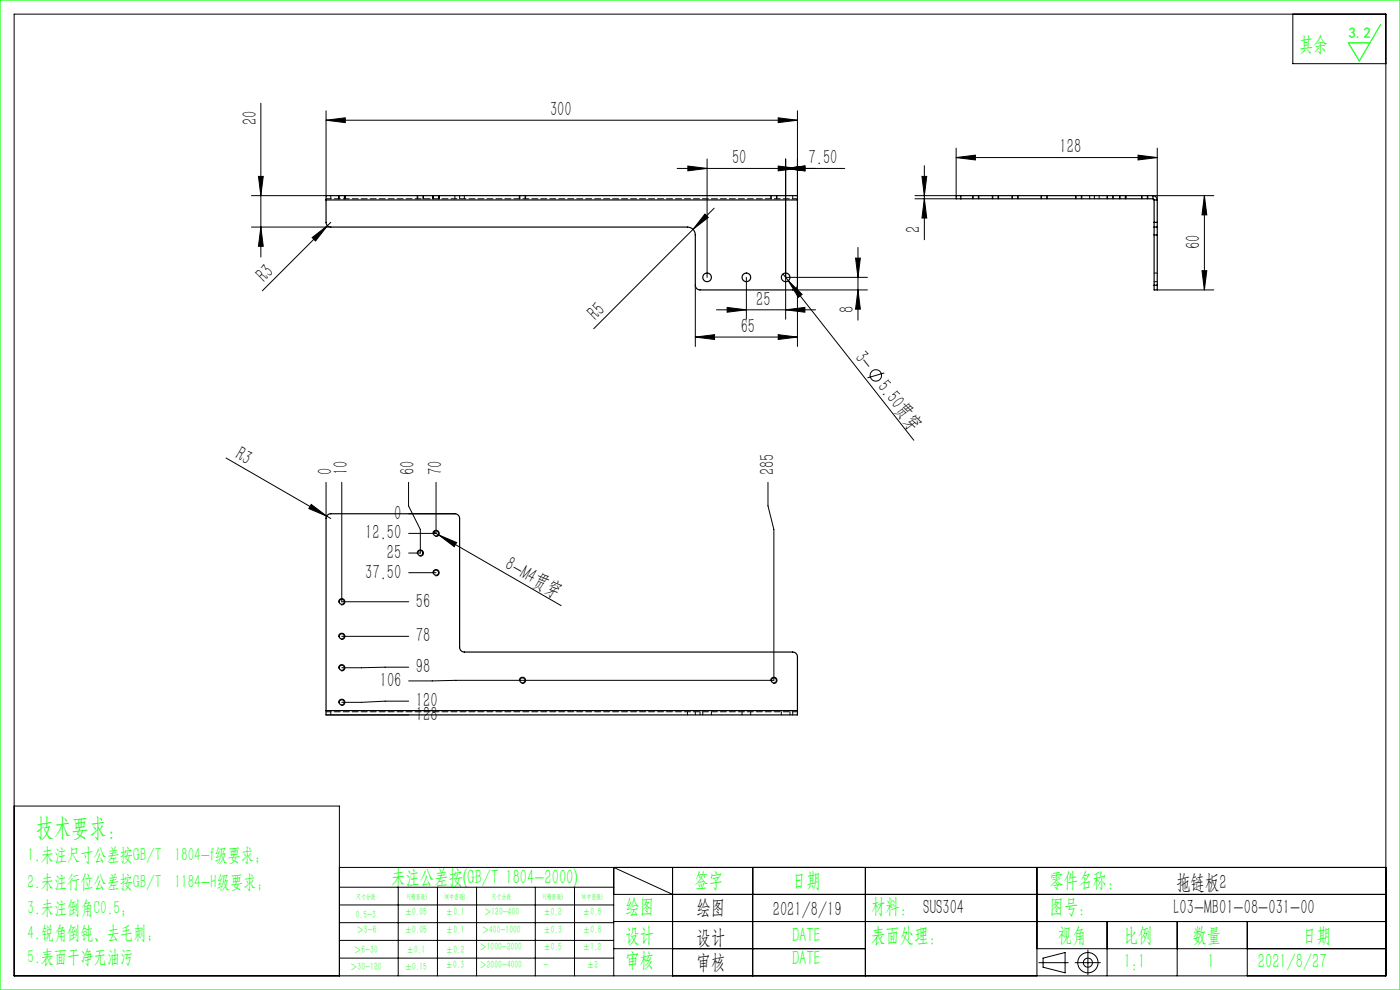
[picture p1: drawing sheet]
<svg xmlns="http://www.w3.org/2000/svg" width="297mm" height="210mm" viewBox="0 0 297 210" stroke-linecap="round" stroke-linejoin="round" font-family="sans-serif">
<g fill="none" stroke="#000" stroke-width=".21">
<path d="M3 3h291v204h-291zM274.3 3v10.5h19.7M54.8 37.4h1l-.5 4.1zM55.3 21.9v32.6M69.2 25.5l4.1-.5v1zM69.2 23.5v18h-15.9M69.2 25.5h100M143.7 35.7h35.5M145.9 35.2l4.1 .5-4.1 .5zM150 33.7v25.1M165.1 25l4.1 .5-4.1 .5zM165.1 35.2l4.1 .5-4.1 .5z"/>
<path d="M166.7 35.7l4.1-.5v1zM166.7 33.7v34M169.2 23.5v18M195.6 37.4h1l-.5 4.1zM196.1 35.2v15.7M202.8 33.4l4.1-.5v1zM202.8 31.4v10.1h-8.7M202.8 33.4h42.7M241.4 32.9l4.1 .5-4.1 .5zM245.5 31.4v11M53.3 48.2h16.9M55.3 48.2l.5 4h-1z"/>
<path d="M66.2 50.4l3.3-2.5-2.6 3.2zM70.2 47.2l-14.5 14.5M71.8 41.5v.7M73.2 41.5v.7M88.5 41.5v.7M89.8 41.5v.7M91.8 41.5v.7M93.2 41.5v.7M110.2 41.5v.7M111.5 41.5v.7M149.5 45.4l.8 .7-3.3 2.6zM151.5 44.2l-25.5 25.5"/>
<path d="M158.3 58.8v8.9M163.5 41.5v.7M164.8 41.5v.7M166.1 58.1l27.8 35.3M166.7 58.8h17.3M167.2 59.6l3 2.8-.8 .7zM181.5 54.8h1l-.5 4zM182 52.5v15.4M194.1 42.2h8.7M196.1 42.2l.5 4h-1zM206.3 41.5v.7M207.7 41.5v.7"/>
<path d="M210.5 41.5v.7M211.8 41.5v.7M214.7 41.5v.7M216 41.5v.7M220.8 41.5v.7M222.2 41.5v.7M228.2 41.5v.7M229.5 41.5v.7M234.8 41.5v.7M236.2 41.5v.7M237.5 41.5v.7M238.8 41.5v.7"/>
<path d="M242.2 41.5v.7M243.5 41.5v.7M244.6 41.5h12.9M255 57.4h1l-.5 4.1zM255.5 41.5l.5 4.1h-1zM255.5 41.5v20M147.5 71.5l4.1-.5v1zM147.5 60.5v13M147.5 71.5h21.7M152 65.7h21M154.3 65.2l4 .5-4 .5zM165.1 71l4.1 .5-4.1 .5z"/>
<path d="M166.7 65.7l4.1-.5v1zM168.2 61.5h15.8M169.2 60.5v13M182 61.5l.5 4.1h-1zM187.6 79.1l-3.6 1.1M245.5 61.5h12M48 97.2l21.3 12.3M66 107l3.3 2.5-3.8-1.6zM69.2 102.3v7.7M69.3 109.5l.9 .5M72.5 102.3v25.3h14.2M86.7 102.3v5l2.5 5v5h-2.5"/>
<path d="M86.7 109h9.8M88.5 117.5a.67 .67 0 0 1 .6-.9 .67 .67 0 0 1 .7 .8 .67 .67 0 0 1-.8 .6M91.9 113.3a.67 .67 0 0 1 .5-.8 .67 .67 0 0 1 .8 .7 .67 .67 0 0 1-.9 .6M91.9 112.8l27.1 15.7M92.5 102.3v10.8h-5.8M93.1 113.5l3.8 1.6-.5 .9zM162.9 102.3v5l1.3 5v32h-67.5l-10 .1M71.9 135.2a.67 .67 0 0 1 .5-.9 .67 .67 0 0 1 .8 .7 .67 .67 0 0 1-.9 .6M71.9 127.8a.67 .67 0 0 1 .5-.8 .67 .67 0 0 1 .8 .7 .67 .67 0 0 1-.9 .6M72.5 135h14.2M86.7 121.5h5.8M91.9 121.7a.67 .67 0 0 1 .5-.9 .67 .67 0 0 1 .8 .7 .67 .67 0 0 1-.9 .6"/>
<path d="M69.2 151.6h17.5M71.9 149.2a.67 .67 0 0 1 .5-.9 .67 .67 0 0 1 .8 .7 .67 .67 0 0 1-.9 .6M71.9 141.8a.67 .67 0 0 1 .5-.8 .67 .67 0 0 1 .8 .7 .67 .67 0 0 1-.9 .6M86.7 141.5l-14.2 .1M86.7 148.7l-14.2 .3M110.2 144.5a.67 .67 0 0 1 .6-.9 .67 .67 0 0 1 .7 .8 .67 .67 0 0 1-.8 .6M163.5 144.5a.67 .67 0 0 1 .6-.9 .67 .67 0 0 1 .7 .8 .67 .67 0 0 1-.8 .6M3 171h69v36M72 184h222M72 188.2h58.2M72 192h58.2M72 195.7h58.2"/>
<path d="M72 199.5h58.2M84.5 188.2v18.8M92.8 188.2v18.8M101.1 188.2v18.8M113.6 188.2v18.8M121.9 188.2v18.8M130.2 189.7h163.8M130.2 195.5h163.8M142.7 189.7l-12.5-5.7v23M142.7 184v23M159.7 184v23M183.6 184v23"/>
<path d="M220 184v23M234.9 195.5v11.5M249.7 195.5v11.5M264.6 195.5v11.5M72 203.2h58.2M130.2 201.2h53.4M220 201.2h74M220.4 204.2h6.2M221.3 203.2l4.7-1.1v4.3l-4.7-1.2zM228.1 204.2h5.3M230.8 201.5v5.3"/>
<circle cx="185.8" cy="79.6" r="1.21"/>
<circle cx="230.8" cy="204.2" r="2.15"/>
<circle cx="230.8" cy="204.2" r=".96"/>
</g>
<path d="M0 0h297v210h-297zM292.9 5.2l-4.5 7.7-2.4-3.8h4.6" fill="none" stroke="#0f0" stroke-width=".25"/>
<g fill="#000">
<path d="M66.2 50.4l3.3-2.5-2.6 3.2zM149.5 45.4l.8 .7-3.3 2.6zM167.2 59.6l3 2.8-.8 .7zM66 107l3.3 2.5-3.8-1.6zM93.1 113.5l3.8 1.6-.5 .9z"/>
<path d="M69.2 25.5l4.1-.5v1zM165.1 25l4.1 .5-4.1 .5z"/>
<path d="M202.8 33.4l4.1-.5v1zM241.4 32.9l4.1 .5-4.1 .5z"/>
<path d="M55.3 48.2l.5 4h-1zM54.8 37.4h1l-.5 4.1zM196.1 42.2l.5 4h-1zM195.6 37.4h1l-.5 4.1z"/>
<path d="M181.5 54.8h1l-.5 4zM182 61.5l.5 4.1h-1zM255.5 41.5l.5 4.1h-1zM255 57.4h1l-.5 4.1z"/>
<path d="M147.5 71.5l4.1-.5v1zM165.1 71l4.1 .5-4.1 .5zM166.7 35.7l4.1-.5v1zM165.1 35.2l4.1 .5-4.1 .5zM145.9 35.2l4.1 .5-4.1 .5zM166.7 35.7l4.1-.5v1zM154.3 65.2l4 .5-4 .5zM166.7 65.7l4.1-.5v1z"/>
</g>
<g fill="none" stroke="#000" stroke-width=".25">
<path d="M69.2 42.4v4.8a1 1 0 0 0 1 1h75.6a1.67 1.67 0 0 1 1.7 1.6v10.7a1 1 0 0 0 1 1h19.7a1 1 0 0 0 1-1v-18.1M69.2 42.4v-.9h100v.9M69.2 42.4h100M203.8 41.5h-1v.7h1M203.8 41.5h40.8M203.8 42.2h40.8M203.8 41.5v.7M244.6 41.5a.91 .91 0 0 1 .9 .9M244.6 42.2l.2 .2M244.6 41.5v.7M244.8 47.2v1M244.8 48.2v1.6"/>
<path d="M244.8 48.2h.7M244.8 42.4h.7M244.8 47.2h.7M244.8 42.4v4.8M244.8 49.8v10.7M244.8 49.8h.7M245.5 47.2v1M245.5 48.2v1.6M245.5 42.4v4.8M245.5 49.8v10.7M244.8 60.5v1h.7v-1M244.8 60.5h.7"/>
<path d="M69.2 150.7v-40.7a1 1 0 0 1 1-1h26.3a1 1 0 0 1 1 1v27.3a1 1 0 0 0 1 1h69.7a1 1 0 0 1 1 1v11.4M69.2 150.7v.9h100v-.9M69.2 150.7h100"/>
<circle cx="150" cy="58.8" r=".92"/>
<circle cx="158.3" cy="58.8" r=".92"/>
<circle cx="166.7" cy="58.8" r=".92"/>
<circle cx="89.2" cy="117.3" r=".55"/>
<circle cx="92.5" cy="113.1" r=".55"/>
<circle cx="72.5" cy="135" r=".55"/>
<circle cx="72.5" cy="127.6" r=".55"/>
<circle cx="92.5" cy="121.5" r=".55"/>
<circle cx="72.5" cy="149" r=".55"/>
<circle cx="72.5" cy="141.6" r=".55"/>
<circle cx="110.8" cy="144.3" r=".55"/>
<circle cx="164.2" cy="144.3" r=".55"/>
</g>
<path d="M69.2 42.2h100M169.2 151h-100" fill="none" stroke="#000" stroke-width=".21" stroke-dasharray="1.3 .6" stroke-dashoffset=".2"/>
<g fill="none" stroke="#000" stroke-width=".21" stroke-dasharray="1.3 .6" stroke-dashoffset=".3">
<path d="M70.2 42.2v-.7M72 41.5v.7M73.1 42.2v-.7M88.6 41.5v.7M89.7 42.2v-.7M92 41.5v.7M93.1 42.2v-.7M96.5 41.5v.7M97.5 41.5v.7M98.5 42.2v-.7M110.3 41.5v.7M111.4 42.2v-.7"/>
<path d="M163.6 41.5v.7M164.7 42.2v-.7M168.2 41.5v.7M206.5 41.5v.7M207.6 42.2v-.7M210.6 41.5v.7M211.7 42.2v-.7M214.8 41.5v.7M215.9 42.2v-.7M221 41.5v.7M222.1 42.2v-.7M228.3 41.5v.7"/>
<path d="M229.4 42.2v-.7M231.2 41.5v.7M232.2 42.2v-.7M233.2 42.2v-.7M235 41.5v.7M236.1 42.2v-.7M237.6 41.5v.7M238.7 42.2v-.7M242.3 41.5v.7M243.4 42.2v-.7M244.8 59.8h.7M245.5 57.9h-.7"/>
<path d="M70.2 151.6v-.6M145.8 151v.6M147.5 151v.6M148.5 151.6v-.6M149.1 151v.6M150.9 151.6v-.6M157.4 151v.6M159.3 151.6v-.6M165.8 151v.6M167.6 151.6v-.6M168.2 151v.6"/>
</g>
<text font-size="5.4" fill="#0f0" x="7.7" y="177.2">技术要求：</text>
<g font-size="4.4" fill="#0f0">
<text x="275.6" y="10.8">其余</text>
<text x="83" y="187.5">未注公差按(GB/T 1804-2000)</text>
<text x="147.3" y="188">签字</text>
<text x="168" y="188">日期</text>
<text x="222.6" y="188">零件名称：</text>
<text x="132.7" y="193.6">绘图</text>
<text x="184.8" y="193.6">材料： SUS304</text>
<text x="222.6" y="193.6">图号：</text>
<text x="132.7" y="199.8">设计</text>
<text x="168" y="199.8">DATE</text>
<text x="184.8" y="199.8">表面处理：</text>
<text x="224.4" y="199.8">视角</text>
<text x="238.4" y="199.8">比例</text>
<text x="253" y="199.8">数量</text>
<text x="276.3" y="199.8">日期</text>
<text x="132.7" y="205.1">审核</text>
<text x="168" y="204.6">DATE</text>
<text x="238.4" y="205.3">1:1</text>
<text x="256.2" y="205.3">1</text>
<text x="266.9" y="205.3">2021/8/27</text>
</g>
<g font-size="4.4">
<text x="54.5" y="26.5" transform="rotate(-90 54.5 26.5)">20</text>
<text x="116.7" y="24.6">300</text>
<text x="155.3" y="34.9">50</text>
<text x="171.5" y="34.9">7.50</text>
<text x="224.8" y="32.5">128</text>
<text x="195.2" y="49.3" transform="rotate(-90 195.2 49.3)">2</text>
<text x="254.6" y="52.8" transform="rotate(-90 254.6 52.8)">60</text>
<text x="56.1" y="60" transform="rotate(-45 56.1 60)">R3</text>
<text x="160.4" y="64.8">25</text>
<text x="126.4" y="68" transform="rotate(-45 126.4 68)">R5</text>
<text x="157.1" y="70.6">65</text>
<text x="181.1" y="66.4" transform="rotate(-90 181.1 66.4)">8</text>
<text x="181.2" y="75.9" transform="rotate(52 181.2 75.9)">3-</text>
<text x="186" y="82" transform="rotate(52 186 82)">5.50贯穿</text>
<text x="49.7" y="97.2" transform="rotate(30 49.7 97.2)">R3</text>
<text x="70.5" y="100.8" transform="rotate(-90 70.5 100.8)">0</text>
<text x="73.8" y="100.8" transform="rotate(-90 73.8 100.8)">10</text>
<text x="88" y="100.8" transform="rotate(-90 88 100.8)">60</text>
<text x="93.8" y="100.8" transform="rotate(-90 93.8 100.8)">70</text>
<text x="164.2" y="100.8" transform="rotate(-90 164.2 100.8)">285</text>
<text x="83.6" y="110.3">0</text>
<text x="77.5" y="114.4">12.50</text>
<text x="82.1" y="118.6">25</text>
<text x="77.5" y="122.8">37.50</text>
<text x="106.9" y="120.5" transform="rotate(30 106.9 120.5)">8-M4贯穿</text>
<text x="88.2" y="128.9">56</text>
<text x="88.2" y="136.3">78</text>
<text x="88.2" y="142.8">98</text>
<text x="80.6" y="145.7">106</text>
<text x="88.2" y="152.9">128</text>
<text x="88.2" y="150">120</text>
<text x="249.5" y="188.6">拖链板2</text>
<text x="147.8" y="194">绘图</text>
<text x="163.9" y="194.3">2021/8/19</text>
<text x="249" y="194">L03-MB01-08-031-00</text>
<text x="147.8" y="200.2">设计</text>
<text x="147.8" y="205.5">审核</text>
</g>
<g font-size="4" fill="#0f0">
<text x="5.9" y="182.6">1.未注尺寸公差按GB/T 1804-f级要求；</text>
<text x="5.9" y="188.4">2.未注行位公差按GB/T 1184-H级要求；</text>
<text x="5.9" y="193.9">3.未注倒角C0.5；</text>
<text x="5.9" y="199.2">4.锐角倒钝、去毛刺；</text>
<text x="5.9" y="204.2">5.表面干净无油污</text>
</g>
<text font-size="3.2" fill="#0f0" x="286.1" y="8">3.2</text>
<g font-size="2.3" fill="#0f0">
<text x="75.5" y="194.7">0.5-3</text>
<text x="75.6" y="198">＞3-6</text>
<text x="85.9" y="194.2">±0.05</text>
<text x="85.9" y="198">±0.05</text>
<text x="94.6" y="194.2">±0.1</text>
<text x="94.6" y="198">±0.1</text>
<text x="102.2" y="198">＞400-1000</text>
<text x="102.7" y="194.2">＞120-400</text>
<text x="115.3" y="194.2">±0.2</text>
<text x="115.3" y="198">±0.3</text>
<text x="123.7" y="194.2">±0.5</text>
<text x="123.7" y="198">±0.8</text>
<text x="75.1" y="202.2">＞6-30</text>
<text x="86.3" y="202.2">±0.1</text>
<text x="94.6" y="202.2">±0.2</text>
<text x="101.7" y="201.6">＞1000-2000</text>
<text x="115.3" y="201.6">±0.5</text>
<text x="123.7" y="201.6">±1.2</text>
<text x="74.3" y="205.8">＞30-120</text>
<text x="85.9" y="205.8">±0.15</text>
<text x="94.5" y="205.4">±0.3</text>
<text x="101.7" y="205.4">＞2000-4000</text>
<text x="115.3" y="205.4">-</text>
<text x="124.5" y="205.4">±2</text>
</g>
<g font-size="1.5" fill="#0f0">
<text x="75.5" y="190.6">尺寸分段</text>
<text x="86.4" y="190.6">F(精密级)</text>
<text x="94.4" y="190.6">M(中密级)</text>
<text x="104.3" y="190.6">尺寸分段</text>
<text x="115.2" y="190.6">F(精密级)</text>
<text x="123.5" y="190.6">M(中密级)</text>
</g>
</svg>
